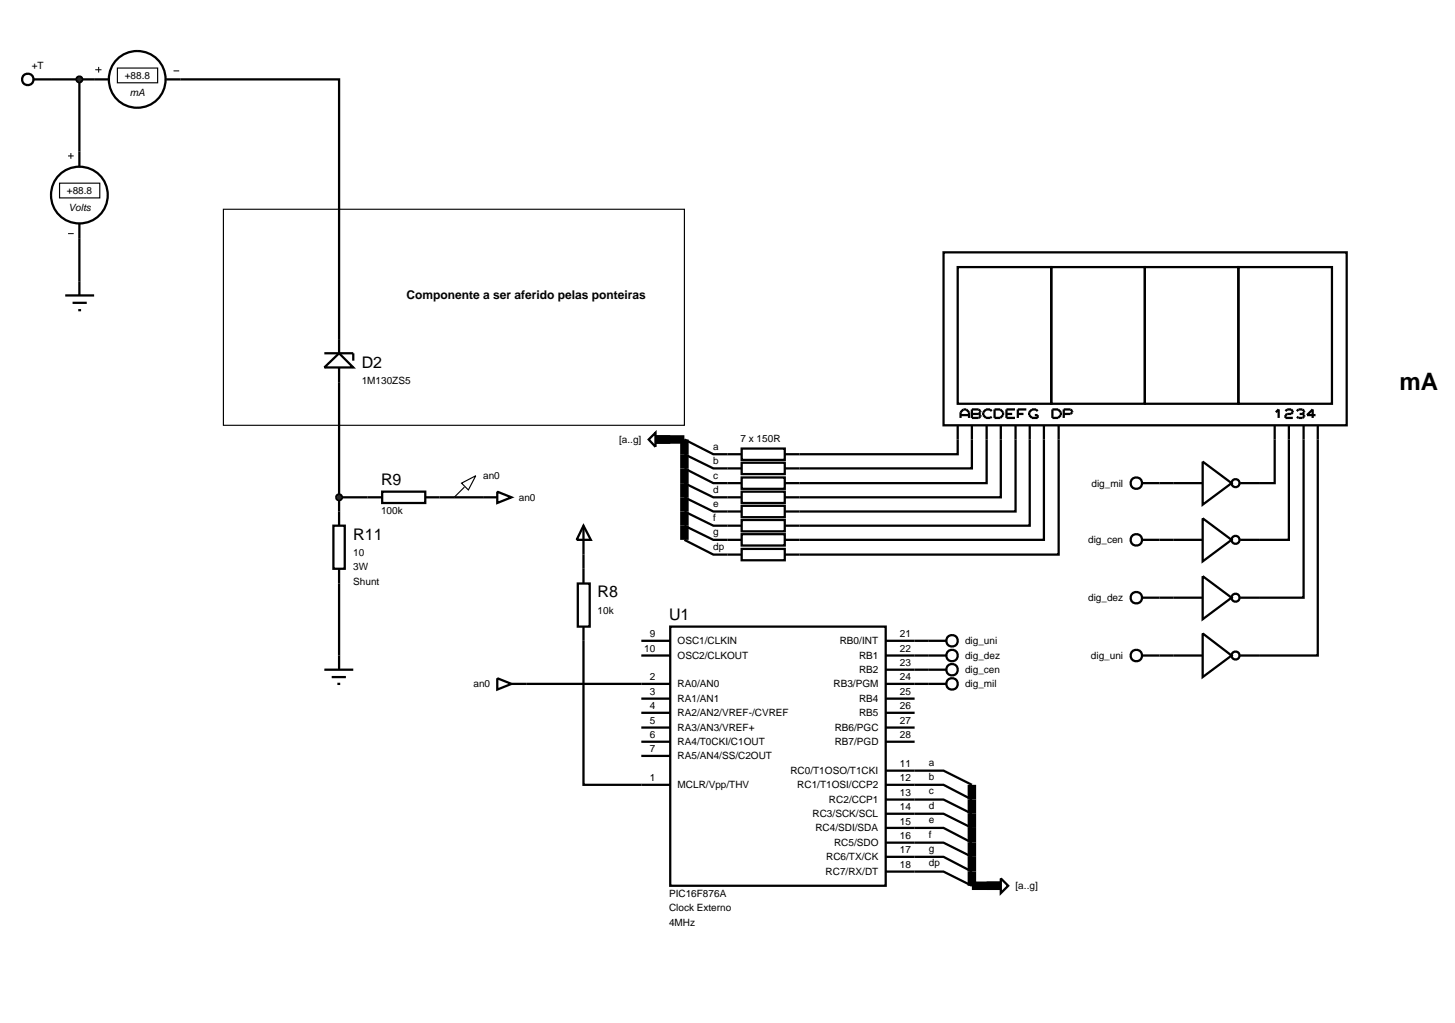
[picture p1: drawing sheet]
<svg xmlns="http://www.w3.org/2000/svg" width="257mm" height="180mm" viewBox="0 0 257 180" stroke-linecap="round" stroke-linejoin="round" font-family="sans-serif">
<path d="M115.6 77.5h5.1v17.7M171.4 138.4v17.8h5.1" fill="none" stroke="#000" stroke-width="1.5" stroke-linecap="butt"/>
<g fill="none" stroke="#000" stroke-width=".4">
<path d="M5.9 14h13.2M14 14v15.3M29.3 14h30.5v45.8M14 39.4v12.7M11.5 52.1h5.1M12.8 53.4h2.5M13.8 54.7h.5M166.4 44.5h71.1v30.5h-71.1zM168.9 47.1h16.5v24.1h-16.5zM185.4 47.1h16.5v24.1h-16.5zM201.9 47.1h16.5v24.1h-16.5zM218.4 47.1h16.5v24.1h-16.5z"/>
<path d="M59.8 67.4v25.3M114.4 77.5l1.2-1.2v2.5zM120.7 77.5l5.1 2.6h5M130.8 79.1h7.6v2h-7.6zM168.9 75v5.1h-30.5M169.4 73.7v-1l.5-.5h.5l.5 .5v1M169.4 73.2h1.5M171.4 75v7.6h-33M171.4 72.2h1.2l.3 .3v.2l-.3 .3 .3 .2v.3l-.3 .2h-1.2zM171.4 73h1.2M174 75v10.2h-35.6M174.9 72.5l-.3-.3h-.7l-.5 .5v.5l.5 .5h.7l.3-.2"/>
<path d="M175.4 72.2h1l.5 .5v.5l-.5 .5h-1zM176.5 75v12.7h-38.1M177.5 73h1M179 72.2h-1.5v1.5h1.5M179.1 75v15.2h-40.7M179.5 73h1M181 72.2h-1.5v1.5M181.6 75v17.7h-43.2M183 72.5l-.3-.3h-.7l-.5 .5v.5l.5 .5h1v-.5h-.5M184.1 75v20.2h-45.7M185.6 72.2h1l.5 .5v.5l-.5 .5h-1zM186.7 75v22.8h-48.3"/>
<path d="M187.6 73h1.2l.3-.3v-.2l-.3-.3h-1.2v1.5M224.8 75v10.2h-6.1M225 72.7l.5-.5v1.5M226.7 72.5l.3-.3h.7l.3 .3v.2l-.3 .3h-.7l-.3 .2v.5h1.3M227.3 75v20.2h-8.6M228.7 72.5l.3-.3h.7l.3 .3v.2l-.3 .3M229.2 73h.5M229.7 73l.3 .2v.3l-.3 .2h-.7l-.3-.2M229.9 75v30.4h-11.2M232 73.2h-1.5l1-1v1.5M232.4 75v40.6h-13.7M58.8 92.7h2v7.6h-2z"/>
<path d="M59.8 87.7h7.6M67.4 86.7h7.6v2h-7.6zM75 87.7h12.7M87.7 86.7l2.5 1-2.5 1zM102.9 92.7l1.3 2.5h-2.5zM102.9 92.7v10.2M120.7 92.7l5.1 2.5h5M120.7 90.2l5.1 2.5h5M120.7 87.7l5.1 2.5h5M120.7 85.2l5.1 2.5h5M120.7 82.6l5.1 2.6h5M120.7 80.1l5.1 2.5h5"/>
<path d="M120.7 95.2l5.1 2.6h5M130.8 81.6h7.6v2h-7.6zM130.8 84.2h7.6v2h-7.6zM130.8 86.7h7.6v2h-7.6zM130.8 89.2h7.6v2h-7.6zM130.8 91.7h7.6v2h-7.6zM130.8 94.2h7.6v2h-7.6zM130.8 96.8h7.6v2h-7.6zM201.4 85.2h10.7M201.4 95.2h10.7M212.1 81.4l5.1 3.8-5.1 3.8zM212.1 91.4l5.1 3.8-5.1 3.8z"/>
<path d="M57.2 118.1h5.1M58.5 119.4h2.5M59.8 100.3v17.8M87.7 119.6l2.5 1-2.5 1zM101.9 102.9h2.1v7.6h-2.1zM102.9 110.5v27.9h15.3M113.1 115.6h5.1M113.1 113h5.1M118.2 110.5h38v45.7h-38zM156.2 115.6h10.7M156.2 118.1h10.7M156.2 113h10.7"/>
<path d="M201.4 105.4h10.7M201.4 115.6h10.7M212.1 101.6l5.1 3.8-5.1 3.8zM212.1 111.7l5.1 3.9-5.1 3.8zM59.5 120.6h.5M90.2 120.6h28M113.1 123.2h5.1M113.1 125.7h5.1M113.1 130.8h5.1M113.1 133.3h5.1M113.1 128.3h5.1M156.2 135.9h10.2l5 2.5"/>
<path d="M156.2 138.4h10.2l5 2.6M156.2 120.6h10.7M156.2 123.2h5.1M156.2 125.7h5.1M156.2 130.8h5.1M156.2 128.3h5.1M156.2 141h10.2l5 2.5M156.2 143.5h10.2l5 2.5M156.2 146h10.2l5 2.6M156.2 148.6h10.2l5 2.5M156.2 151.1h10.2l5 2.6M156.2 153.7h10.2l5 2.5"/>
<path d="M176.5 154.9l1.3 1.3-1.3 1.3z"/>
<circle cx="4.9" cy="14" r="1.01"/>
<circle cx="24.2" cy="14" r="5"/>
<circle cx="14" cy="34.4" r="5"/>
<circle cx="200.4" cy="95.2" r="1.01"/>
<circle cx="200.4" cy="85.2" r="1.01"/>
<circle cx="217.9" cy="95.2" r=".7"/>
<circle cx="217.9" cy="85.2" r=".7"/>
<circle cx="167.9" cy="118.1" r="1.01"/>
<circle cx="167.9" cy="113" r="1.01"/>
<circle cx="167.9" cy="115.6" r="1.01"/>
<circle cx="200.4" cy="115.6" r="1.01"/>
<circle cx="200.4" cy="105.4" r="1.01"/>
<circle cx="217.9" cy="115.6" r=".7"/>
<circle cx="217.9" cy="105.4" r=".7"/>
<circle cx="167.9" cy="120.6" r="1.01"/>
</g>
<path d="M16.8 12.3h1.1M17.4 11.8v1M30.6 12.5h1M12 27.5h1M12.5 27v1M12 41.2h1" fill="none" stroke="#000" stroke-width=".18"/>
<path d="M20.7 12h7.1v2.6h-7.1zM10.5 32.3h7.1v2.6h-7.1z" fill="none" stroke="#000" stroke-width=".2"/>
<path d="M13.6 13.7l.4-.2-.5 .5zM14 13.5l.4 .2 .1 .3zM14 14.5l.5-.5-.1 .3zM13.5 14l.5 .5-.4-.2z" fill="#004000" stroke="#000" stroke-width=".4"/>
<path d="M13.5 14l.5-.5 .5 .5-.5 .5z" fill="#004000"/>
<path d="M81.4 85.2l2.5-1.3-1.3 2.5zM81.9 85.9l-1.8 1.8" fill="none" stroke="#000" stroke-width=".2"/>
<path d="M59.4 87.4l.4-.2-.5 .5zM59.8 87.2l.4 .2 .1 .3zM60.3 87.7l-.1 .3-.4 .2zM59.3 87.7l.5 .5-.4-.2z" fill="#004000" stroke="#000" stroke-width=".4"/>
<path d="M59.3 87.7l.5-.5 .5 .5-.5 .5z" fill="#004000"/>
<path d="M59.8 59.8v2.5M57.2 64.8l2.6-2.5 2.5 2.5zM57.2 62.3h5.1v1.3M59.8 64.8v2.6" fill="none" stroke="#000" stroke-width=".4"/>
<path d="M39.4 36.9h81.3v38.1h-81.3z" fill="none" stroke="#000" stroke-width=".2"/>
<text font-size="4.2" x="246.8" y="68.8">mA</text>
<g font-size="2.8">
<text x="63.8" y="64.9">D2</text>
<text x="67.2" y="85.6">R9</text>
<text x="62.3" y="95.3">R11</text>
<text x="105.4" y="105.4">R8</text>
<text x="118" y="109.4">U1</text>
</g>
<text font-size="2.1" x="71.7" y="52.7">Componente a ser aferido pelas ponteiras</text>
<g font-size="1.8">
<text x="5.6" y="12.1">+T</text>
<text x="22" y="13.9">+88.8</text>
<text x="22.9" y="16.9">mA</text>
<text x="11.8" y="34.2">+88.8</text>
<text x="12.1" y="37.3">Volts</text>
<text x="63.8" y="67.7">1M130ZS5</text>
<text x="130.6" y="78">7 x 150R</text>
<text x="109.2" y="78.1">[a..g]</text>
<text x="125.8" y="81.8">b</text>
<text x="125.8" y="79.3">a</text>
<text x="85.2" y="84.5">an0</text>
<text x="91.5" y="88.3">an0</text>
<text x="125.8" y="89.4">e</text>
<text x="125.8" y="86.9">d</text>
<text x="125.8" y="84.4">c</text>
<text x="192.5" y="85.8">dig_mil</text>
<text x="67.2" y="90.7">100k</text>
<text x="125.8" y="94.4">g</text>
<text x="125.8" y="91.9">f</text>
<text x="191.9" y="95.8">dig_cen</text>
<text x="62.3" y="98.1">10</text>
<text x="62.3" y="100.6">3W</text>
<text x="125.8" y="97">dp</text>
<text x="62.3" y="103.2">Shunt</text>
<text x="191.9" y="106">dig_dez</text>
<text x="105.4" y="108.3">10k</text>
<text x="114.6" y="112.4">9</text>
<text x="119.5" y="113.6">OSC1/CLKIN</text>
<text x="148.1" y="113.6">RB0/INT</text>
<text x="158.7" y="112.4">21</text>
<text x="170.2" y="113.6">dig_uni</text>
<text x="113.6" y="115">10</text>
<text x="114.6" y="120">2</text>
<text x="119.5" y="116.2">OSC2/CLKOUT</text>
<text x="151.5" y="118.7">RB2</text>
<text x="151.5" y="116.2">RB1</text>
<text x="158.7" y="120">24</text>
<text x="158.7" y="117.5">23</text>
<text x="158.7" y="115">22</text>
<text x="170.2" y="116.2">dig_dez</text>
<text x="170.2" y="118.7">dig_cen</text>
<text x="192.4" y="116.2">dig_uni</text>
<text x="83.5" y="121.2">an0</text>
<text x="114.6" y="122.6">3</text>
<text x="114.6" y="125.1">4</text>
<text x="119.5" y="121.2">RA0/AN0</text>
<text x="119.5" y="123.8">RA1/AN1</text>
<text x="147" y="121.2">RB3/PGM</text>
<text x="151.5" y="123.8">RB4</text>
<text x="158.7" y="125.1">26</text>
<text x="158.7" y="122.6">25</text>
<text x="170.2" y="121.2">dig_mil</text>
<text x="114.6" y="130.2">6</text>
<text x="114.6" y="127.7">5</text>
<text x="119.5" y="126.3">RA2/AN2/VREF-/CVREF</text>
<text x="119.5" y="131.4">RA4/T0CKI/C1OUT</text>
<text x="119.5" y="128.9">RA3/AN3/VREF+</text>
<text x="147.2" y="131.4">RB7/PGD</text>
<text x="147.2" y="128.9">RB6/PGC</text>
<text x="151.5" y="126.3">RB5</text>
<text x="158.7" y="130.2">28</text>
<text x="158.7" y="127.7">27</text>
<text x="114.6" y="132.7">7</text>
<text x="114.6" y="137.8">1</text>
<text x="119.5" y="133.9">RA5/AN4/SS/C2OUT</text>
<text x="139.4" y="136.5">RC0/T1OSO/T1CKI</text>
<text x="158.7" y="137.8">12</text>
<text x="158.7" y="135.3">11</text>
<text x="163.8" y="135.1">a</text>
<text x="163.8" y="137.6">b</text>
<text x="119.5" y="139">MCLR/Vpp/THV</text>
<text x="140.6" y="139">RC1/T1OSI/CCP2</text>
<text x="146.2" y="141.6">RC2/CCP1</text>
<text x="158.7" y="140.4">13</text>
<text x="158.7" y="142.9">14</text>
<text x="163.8" y="140.1">c</text>
<text x="163.8" y="142.7">d</text>
<text x="143.3" y="144.1">RC3/SCK/SCL</text>
<text x="143.8" y="146.6">RC4/SDI/SDA</text>
<text x="147.1" y="149.2">RC5/SDO</text>
<text x="158.7" y="148">16</text>
<text x="158.7" y="145.4">15</text>
<text x="163.8" y="145.2">e</text>
<text x="163.8" y="147.8">f</text>
<text x="145.6" y="154.3">RC7/RX/DT</text>
<text x="145.7" y="151.7">RC6/TX/CK</text>
<text x="158.7" y="153.1">18</text>
<text x="158.7" y="150.5">17</text>
<text x="163.8" y="150.3">g</text>
<text x="163.8" y="152.8">dp</text>
<text x="118" y="158.2">PIC16F876A</text>
<text x="118" y="160.7">Clock Externo</text>
<text x="179.1" y="156.8">[a..g]</text>
<text x="118" y="163.3">4MHz</text>
</g>
</svg>
